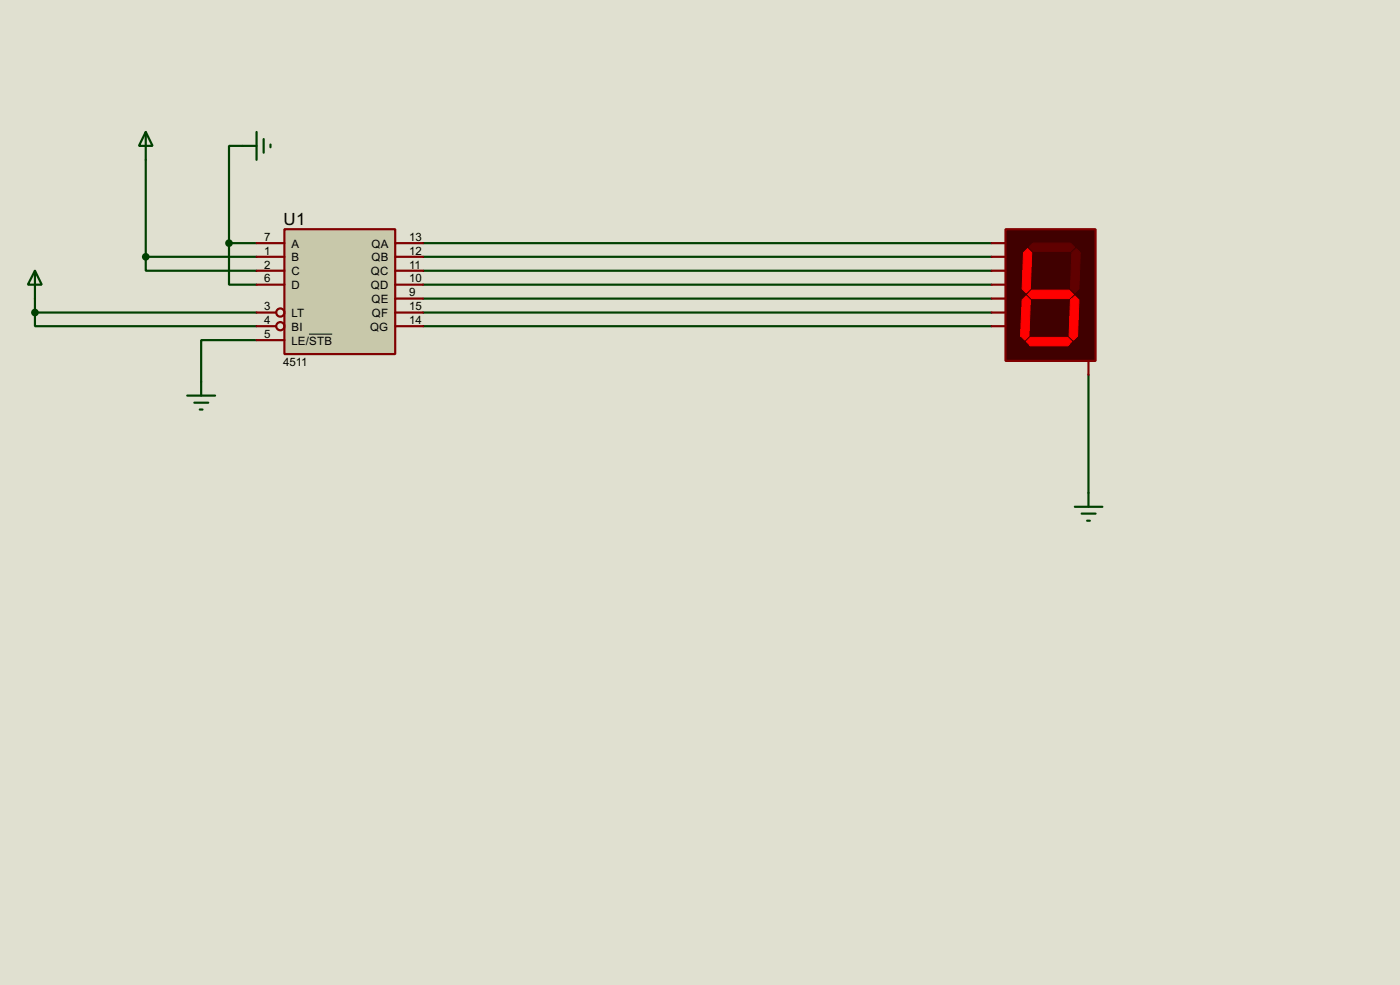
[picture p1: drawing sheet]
<svg xmlns="http://www.w3.org/2000/svg" width="256mm" height="180mm" viewBox="0 0 256 180" stroke-linecap="round" stroke-linejoin="round" font-family="sans-serif">
<path d="M0 0h256.5v180.3h-256.5z" fill="#e0e0d0"/>
<g fill="none" stroke="#004000" stroke-width=".4">
<path d="M26.7 29.3v17.7M44.5 26.7h-2.5v17.8M6.4 57.2v2.5h40.6M6.4 57.2h40.6M6.4 54.7v2.5M26.7 47v2.6h20.3M26.7 47h20.3M42 44.5v7.6h5M42 44.5h5M77.5 44.5h104.2M77.5 47h104.2M77.5 49.6h104.2"/>
<path d="M77.5 52.1h104.2M77.5 54.7h104.2M77.5 57.2h104.2M77.5 59.7h104.2M47 62.3h-10.1v7.6M199.4 68.6v21.6"/>
</g>
<path d="M52.1 42h20.3v22.8h-20.3z" fill="#c8c8aa" stroke="#800000" stroke-width=".4"/>
<g fill="none" stroke="#800000" stroke-width=".4">
<path d="M47 44.5h5.1M47 47h5.1M47 49.6h5.1M47 52.1h5.1M47 57.2h3.6M47 59.7h3.6M72.4 44.5h5.1M72.4 47h5.1M72.4 49.6h5.1M72.4 52.1h5.1M72.4 57.2h5.1M72.4 59.7h5.1"/>
<path d="M72.4 54.7h5.1M47 62.3h5.1"/>
<circle cx="51.3" cy="57.2" r=".75"/>
<circle cx="51.3" cy="59.7" r=".75"/>
</g>
<path d="M56.6 61.2h4.3" fill="none" stroke="#000" stroke-width=".18"/>
<path d="M184.2 42h16.5v24.1h-16.5z" fill="#400000" stroke="#800000" stroke-width=".4"/>
<g fill="#600000" stroke="#600000" stroke-width=".18">
<path d="M189.3 44.5h6.8l.8 .8-.8 .7h-6.8l-.8-.7z" fill-rule="evenodd"/>
<path d="M196.4 46.3l.8-.8 .7 .8-.2 6.6-.8 .7-.8-.7z" fill-rule="evenodd"/>
</g>
<g fill="#f00" stroke="#f00" stroke-width=".18">
<path d="M196.1 54.9l.8-.7 .8 .7-.3 6.6-.7 .8-.8-.8z" fill-rule="evenodd"/>
<path d="M188 62.5l.8-.7h6.8l.8 .7-.8 .8h-6.8z" fill-rule="evenodd"/>
<path d="M187.3 54.9l.7-.7 .8 .7-.3 6.6-.7 .8-.8-.8z" fill-rule="evenodd"/>
<path d="M187.5 46.3l.8-.8 .7 .8-.2 6.6-.8 .7-.7-.7z" fill-rule="evenodd"/>
<path d="M189 53.1h6.9l.8 .8-.8 .8h-6.9l-.7-.8z" fill-rule="evenodd"/>
</g>
<path d="M181.7 44.5h2.5M181.7 47h2.5M181.7 49.6h2.5M181.7 52.1h2.5M181.7 54.7h2.5M181.7 57.2h2.5M181.7 59.7h2.5M199.4 66.1v2.5" fill="none" stroke="#800000" stroke-width=".4"/>
<g fill="none" stroke="#004000" stroke-width=".4">
<path d="M26.7 24.2l1.3 2.5h-2.5zM26.7 24.2v5.1M44.5 26.7h2.5M47 24.2v5.1M48.3 25.5v2.5M49.6 26.5v.5M6.4 49.6l1.3 2.5h-2.6zM6.4 49.6v5.1M34.3 72.4h5.1M35.6 73.7h2.6M36.6 75h.5M36.9 69.9v2.5"/>
<path d="M196.9 92.8h5.1M198.2 94h2.5M199.2 95.3h.5M199.4 90.2v2.6"/>
</g>
<g fill="#004000" stroke="#004000" stroke-width=".4">
<circle cx="6.4" cy="57.2" r=".5"/>
<circle cx="41.9" cy="44.5" r=".5"/>
<circle cx="26.7" cy="47" r=".5"/>
</g>
<text font-size="3.5" x="52" y="41.2">U1</text>
<g font-size="2.4">
<text x="48.4" y="44.1">7</text>
<text x="48.4" y="46.6">1</text>
<text x="53.4" y="45.3">A</text>
<text x="53.4" y="47.8">B</text>
<text x="68" y="45.3">QA</text>
<text x="68" y="47.8">QB</text>
<text x="75" y="44.1">13</text>
<text x="75" y="46.6">12</text>
<text x="48.4" y="49.2">2</text>
<text x="48.4" y="51.7">6</text>
<text x="53.4" y="50.4">C</text>
<text x="53.4" y="52.9">D</text>
<text x="67.9" y="50.4">QC</text>
<text x="67.9" y="52.9">QD</text>
<text x="75" y="49.2">11</text>
<text x="75" y="51.7">10</text>
<text x="48.4" y="56.8">3</text>
<text x="48.4" y="59.3">4</text>
<text x="53.4" y="58">LT</text>
<text x="68" y="55.4">QE</text>
<text x="68.1" y="58">QF</text>
<text x="75" y="54.3">9</text>
<text x="75" y="56.8">15</text>
<text x="75" y="59.3">14</text>
<text x="48.4" y="61.9">5</text>
<text x="53.4" y="60.5">BI</text>
<text x="53.4" y="63.1">LE/STB</text>
<text x="67.8" y="60.5">QG</text>
<text x="51.9" y="67">4511</text>
</g>
</svg>
